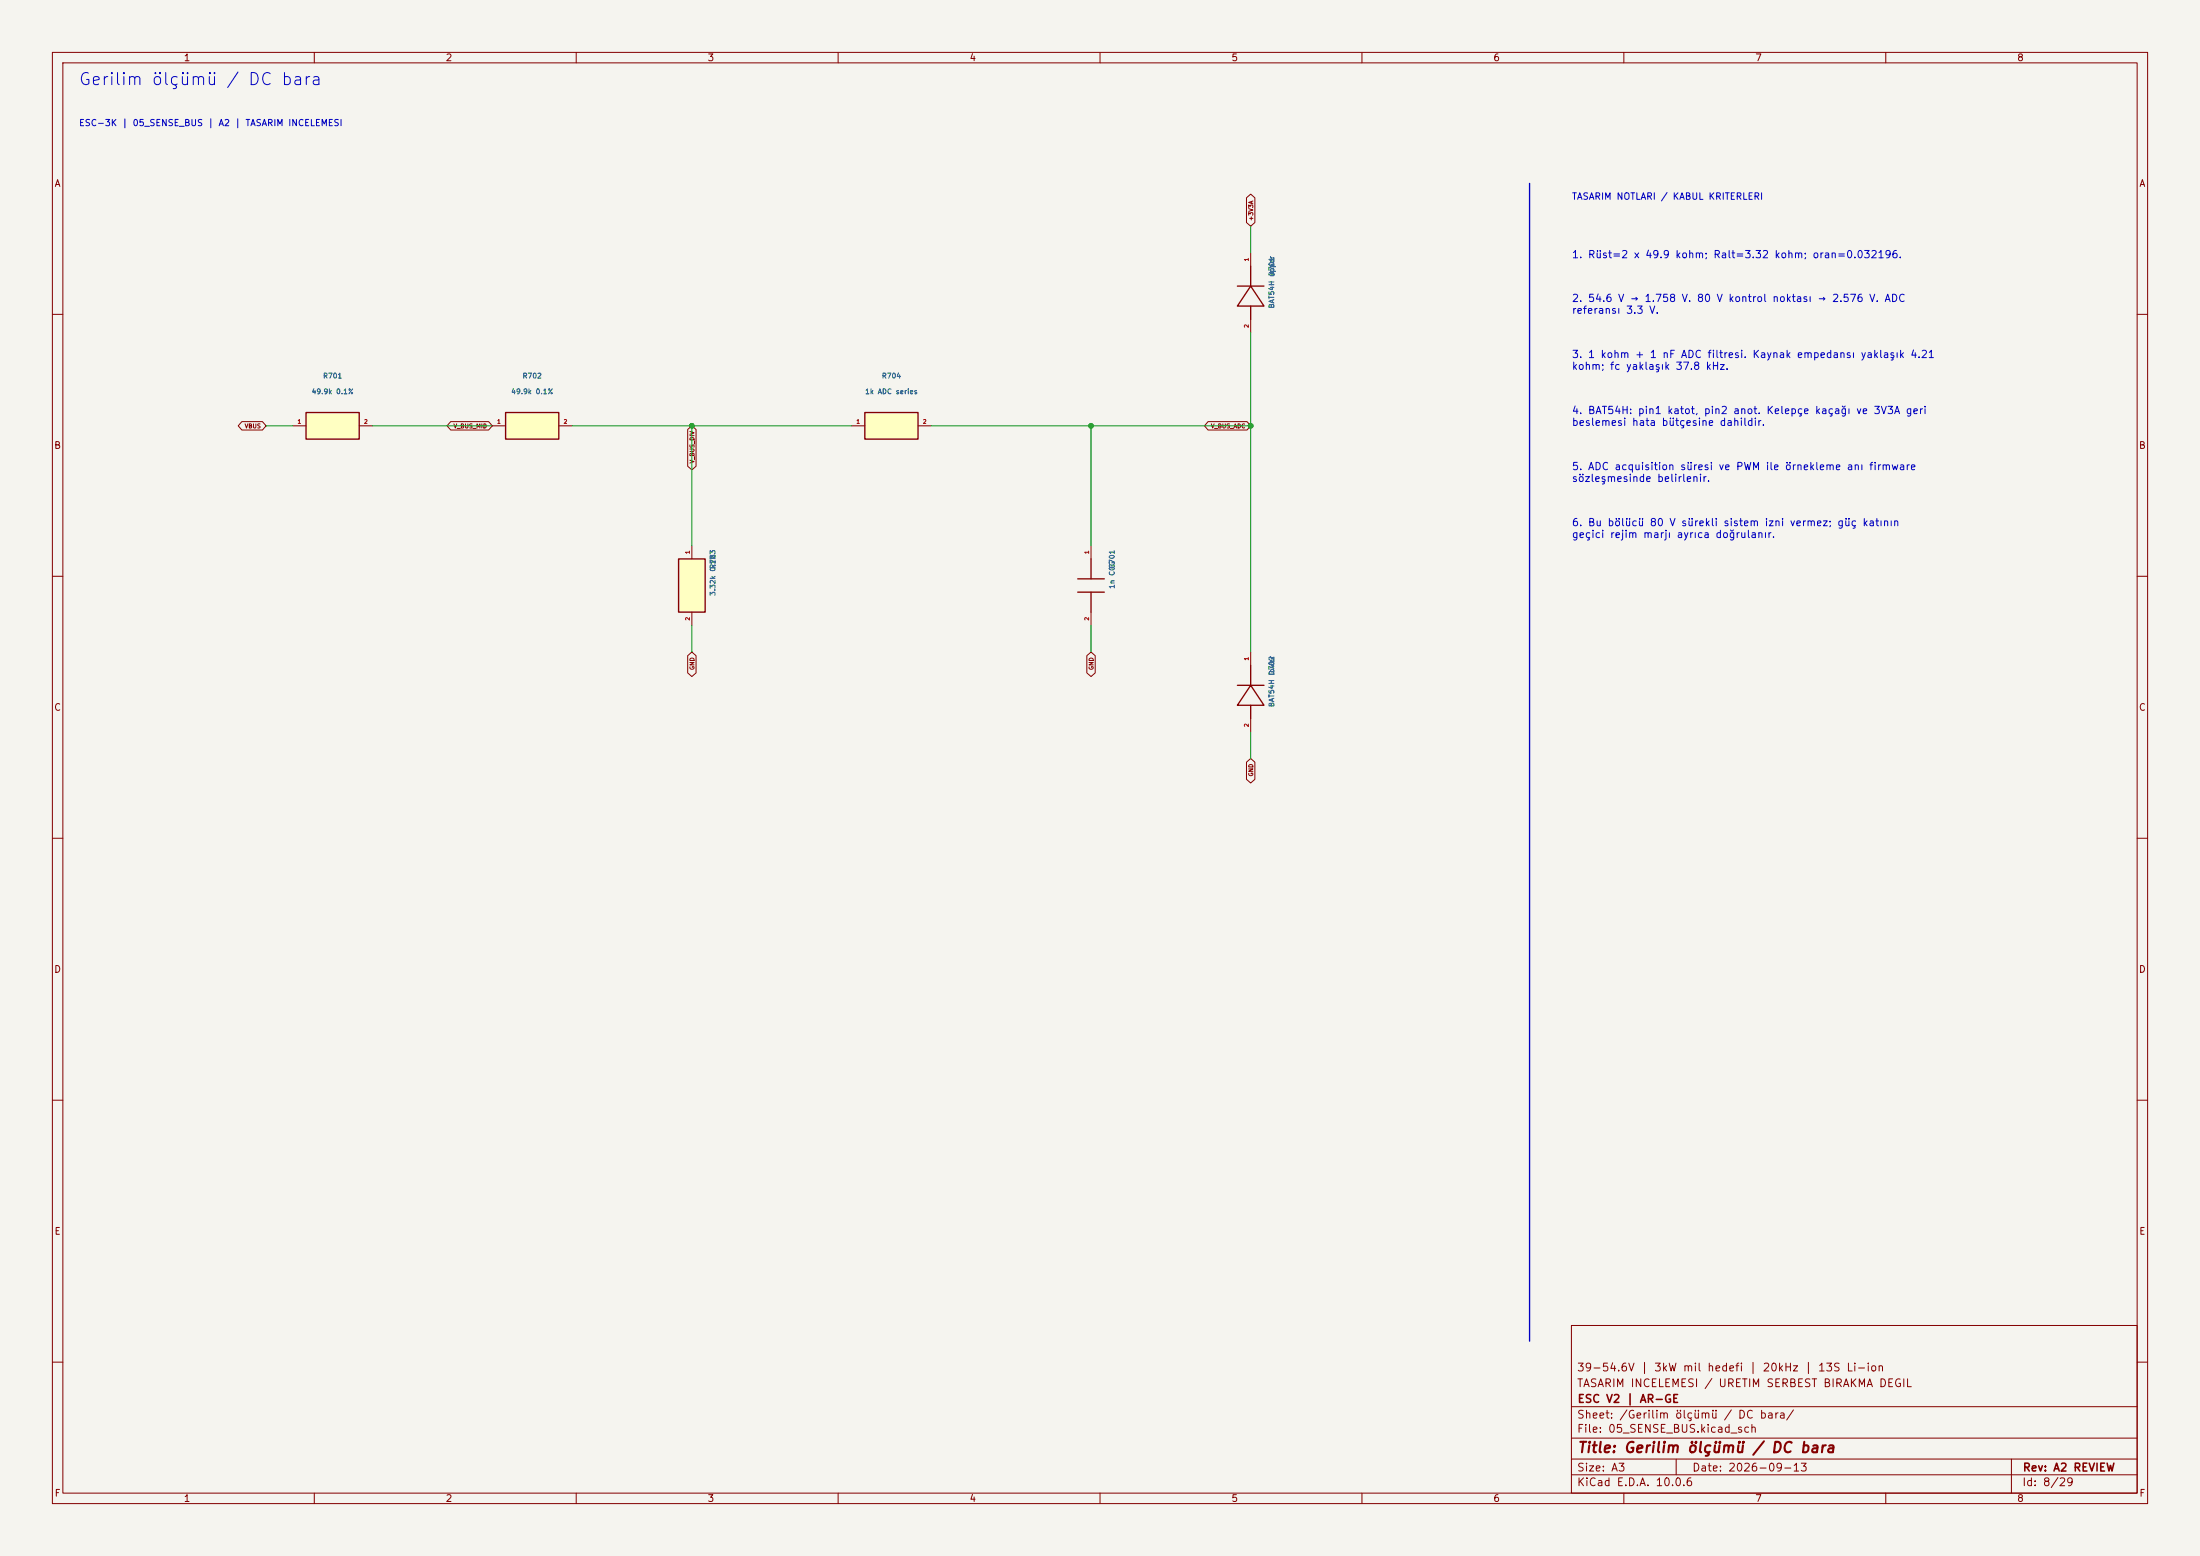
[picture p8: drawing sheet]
<svg xmlns="http://www.w3.org/2000/svg" width="420mm" height="297mm" viewBox="0 0 420 297" stroke-linecap="round" stroke-linejoin="round" font-family="sans-serif">
<path d="M0 0h420v297h-420z" fill="#f5f4ef" stroke="#f5f4ef" stroke-width=".19"/>
<g fill="none" stroke="#840000" stroke-width=".19">
<path d="M10 10h400v277h-400zM12 12h396v273h-396zM60 10v2M110 10v2M160 10v2M210 10v2M260 10v2M310 10v2M360 10v2M10 60h2M408 60h2M10 110h2"/>
<path d="M408 110h2M10 160h2M408 160h2M10 210h2M408 210h2M300 253h108v32h-108zM10 260h2M300 278.5h108M300 274.5h108M300 268.5h108M320 278.5v3M384 278.5v6.5"/>
<path d="M408 260h2M60 285v2M110 285v2M160 285v2M210 285v2M260 285v2M300 281.5h108M310 285v2M360 285v2"/>
</g>
<path d="M165.1 78.7h10.2v5.1h-10.2z" fill="#ffffc2"/>
<path d="M236.2 54.6h5.1M238.8 54.6l2.5 3.8h-5.1zM238.8 50.8v3.8M238.8 58.4v2.6M165.1 78.7h10.2v5.1h-10.2z" fill="none" stroke="#840000" stroke-width=".25"/>
<path d="M238.8 48.3v2.5M238.8 61v2.5M162.6 81.3h2.5M175.3 81.3h2.5" fill="none" stroke="#840000" stroke-width=".19"/>
<path d="M58.4 78.7h10.2v5.1h-10.2z" fill="#ffffc2"/>
<path d="M58.4 78.7h10.2v5.1h-10.2z" fill="none" stroke="#840000" stroke-width=".25"/>
<path d="M55.9 81.3h2.5M68.6 81.3h2.5" fill="none" stroke="#840000" stroke-width=".19"/>
<path d="M129.5 106.7h5.1v10.1h-5.1z" fill="#ffffc2"/>
<path d="M129.5 106.7h5.1v10.1h-5.1zM205.7 110.5h5.1M205.7 113h5.1M208.3 106.7v3.8M208.3 113v3.8M236.2 130.8h5.1M238.8 130.8l2.5 3.8h-5.1zM238.8 127v3.8M238.8 134.6v2.6" fill="none" stroke="#840000" stroke-width=".25"/>
<path d="M132.1 104.1v2.6M132.1 116.8v2.6M208.3 104.1v2.6M208.3 116.8v2.6M238.8 124.5v2.5M238.8 137.2v2.5" fill="none" stroke="#840000" stroke-width=".19"/>
<path d="M96.5 78.7h10.2v5.1h-10.2z" fill="#ffffc2"/>
<path d="M96.5 78.7h10.2v5.1h-10.2z" fill="none" stroke="#840000" stroke-width=".25"/>
<path d="M238 37.8l.8-.7 .8 .7v4.7l-.8 .7-.8-.7zM46.2 80.5h3.9l.7 .8-.7 .8h-3.9l-.7-.8zM86 80.5h7.3l.7 .8-.7 .8h-7.3l-.7-.8zM94 81.3h2.5M106.7 81.3h2.5M131.3 82l.8-.7 .8 .7v7l-.8 .7-.8-.7zM230.6 80.5h7.5l.7 .8-.7 .8h-7.5l-.7-.8zM131.3 125.2l.8-.7 .8 .7v3.2l-.8 .7-.8-.7zM207.5 125.2l.8-.7 .8 .7v3.2l-.8 .7-.8-.7zM238 145.5l.8-.7 .8 .7v3.3l-.8 .7-.8-.7z" fill="none" stroke="#840000" stroke-width=".19"/>
<path d="M292 35v221" fill="none" stroke="#0000c2" stroke-width=".25"/>
<path d="M238.8 43.2v5.1M238.8 63.5v61M50.8 81.3h5.1M71.1 81.3h22.9M109.2 81.3h53.4M132.1 81.3v22.8M177.8 81.3h61M208.3 81.3v22.8M132.1 119.4v5.1M208.3 119.4v5.1M238.8 139.7v5.1" fill="none" stroke="#009600" stroke-width=".19"/>
<g fill="#009600" stroke="#009600" stroke-width=".19">
<circle cx="208.3" cy="81.3" r=".46"/>
<circle cx="238.8" cy="81.3" r=".46"/>
<circle cx="132.1" cy="81.3" r=".46"/>
</g>
<text font-size="2.3" fill="#0000c2" x="14.9" y="16.8">Gerilim ölçümü / DC bara</text>
<text font-size="2" fill="#840000" x="301" y="277.8">Title: Gerilim ölçümü / DC bara</text>
<g font-size="1.5" fill="#840000">
<text x="300.9" y="262.1">39-54.6V | 3kW mil hedefi | 20kHz | 13S Li-ion</text>
<text x="300.9" y="265.1">TASARIM INCELEMESI / URETIM SERBEST BIRAKMA DEGIL</text>
<text x="301" y="268.1">ESC V2 | AR-GE</text>
<text x="300.9" y="273.8">File: 05_SENSE_BUS.kicad_sch</text>
<text x="300.9" y="271.1">Sheet: /Gerilim ölçümü / DC bara/</text>
<text x="300.9" y="281.2">Size: A3</text>
<text x="322.9" y="281.2">Date: 2026-09-13</text>
<text x="386" y="281.2">Rev: A2 REVIEW</text>
<text x="300.9" y="284">KiCad E.D.A. 10.0.6</text>
<text x="385.9" y="284">Id: 8/29</text>
</g>
<g font-size="1.4" fill="#0000c2">
<text x="300" y="49.6">1. Rüst=2 x 49.9 kohm; Ralt=3.32 kohm; oran=0.032196.</text>
<text x="300" y="58">2. 54.6 V → 1.758 V. 80 V kontrol noktası → 2.576 V. ADC</text>
<text x="300" y="60.2">referansı 3.3 V.</text>
<text x="300" y="68.7">3. 1 kohm + 1 nF ADC filtresi. Kaynak empedansı yaklaşık 4.21</text>
<text x="300" y="70.9">kohm; fc yaklaşık 37.8 kHz.</text>
<text x="300" y="79.4">4. BAT54H: pin1 katot, pin2 anot. Kelepçe kaçağı ve 3V3A geri</text>
<text x="300" y="81.6">beslemesi hata bütçesine dahildir.</text>
<text x="300" y="90.1">5. ADC acquisition süresi ve PWM ile örnekleme anı firmware</text>
<text x="300" y="92.3">sözleşmesinde belirlenir.</text>
<text x="300" y="100.8">6. Bu bölücü 80 V sürekli sistem izni vermez; güç katının</text>
<text x="300" y="103">geçici rejim marjı ayrıca doğrulanır.</text>
</g>
<g font-size="1.3" fill="#840000">
<text x="35" y="12">1</text>
<text x="85" y="12">2</text>
<text x="135" y="12">3</text>
<text x="185" y="12">4</text>
<text x="235" y="12">5</text>
<text x="285" y="12">6</text>
<text x="335" y="12">7</text>
<text x="385" y="12">8</text>
<text x="10.3" y="36">A</text>
<text x="408.3" y="36">A</text>
<text x="10.2" y="86">B</text>
<text x="408.2" y="86">B</text>
<text x="10.2" y="136">C</text>
<text x="408.2" y="136">C</text>
<text x="10.2" y="186">D</text>
<text x="408.2" y="186">D</text>
<text x="10.3" y="236">E</text>
<text x="408.3" y="236">E</text>
<text x="10.3" y="286">F</text>
<text x="35" y="287">1</text>
<text x="85" y="287">2</text>
<text x="135" y="287">3</text>
<text x="185" y="287">4</text>
<text x="235" y="287">5</text>
<text x="285" y="287">6</text>
<text x="335" y="287">7</text>
<text x="385" y="287">8</text>
<text x="408.3" y="286">F</text>
</g>
<text font-size="1.3" fill="#0000c2" x="300" y="38.4">TASARIM NOTLARI / KABUL KRITERLERI</text>
<text font-size="1.2" fill="#0000c2" x="15" y="24.4">ESC-3K | 05_SENSE_BUS | A2 | TASARIM INCELEMESI</text>
<g font-size="1" fill="#006464">
<text x="243.5" y="52.8" transform="rotate(-90 243.5 52.8)">D701</text>
<text x="243.5" y="59" transform="rotate(-90 243.5 59)">BAT54H upper</text>
<text x="59.4" y="75.5">49.9k 0.1%</text>
<text x="61.6" y="72.5">R701</text>
<text x="97.5" y="75.5">49.9k 0.1%</text>
<text x="99.7" y="72.5">R702</text>
<text x="165.1" y="75.5">1k ADC series</text>
<text x="168.3" y="72.5">R704</text>
<text x="136.8" y="113.9" transform="rotate(-90 136.8 113.9)">3.32k 0.1%</text>
<text x="136.8" y="108.7" transform="rotate(-90 136.8 108.7)">R703</text>
<text x="213" y="112.5" transform="rotate(-90 213 112.5)">1n C0G</text>
<text x="213" y="108.7" transform="rotate(-90 213 108.7)">C701</text>
<text x="243.5" y="129" transform="rotate(-90 243.5 129)">D702</text>
<text x="243.5" y="135.1" transform="rotate(-90 243.5 135.1)">BAT54H lower</text>
</g>
<g font-size=".8" fill="#840000">
<text x="239.4" y="42.3" transform="rotate(-90 239.4 42.3)">+3V3A</text>
<text x="46.6" y="81.9">VBUS</text>
<text x="86.5" y="81.9">V_BUS_MID</text>
<text x="231.1" y="81.9">V_BUS_ADC</text>
<text x="132.7" y="88.5" transform="rotate(-90 132.7 88.5)">V_BUS_DIV</text>
<text x="132.7" y="128" transform="rotate(-90 132.7 128)">GND</text>
<text x="208.9" y="128" transform="rotate(-90 208.9 128)">GND</text>
<text x="239.4" y="148.3" transform="rotate(-90 239.4 148.3)">GND</text>
</g>
<g font-size=".8" fill="#a90000">
<text x="238.5" y="50" transform="rotate(-90 238.5 50)">1</text>
<text x="238.5" y="62.7" transform="rotate(-90 238.5 62.7)">2</text>
<text x="56.7" y="81.1">1</text>
<text x="69.4" y="81.1">2</text>
<text x="94.8" y="81.1">1</text>
<text x="107.5" y="81.1">2</text>
<text x="163.4" y="81.1">1</text>
<text x="176.1" y="81.1">2</text>
<text x="131.9" y="105.8" transform="rotate(-90 131.9 105.8)">1</text>
<text x="208.1" y="105.8" transform="rotate(-90 208.1 105.8)">1</text>
<text x="131.9" y="118.5" transform="rotate(-90 131.9 118.5)">2</text>
<text x="208.1" y="118.5" transform="rotate(-90 208.1 118.5)">2</text>
<text x="238.5" y="126.2" transform="rotate(-90 238.5 126.2)">1</text>
<text x="238.5" y="138.9" transform="rotate(-90 238.5 138.9)">2</text>
</g>
</svg>
